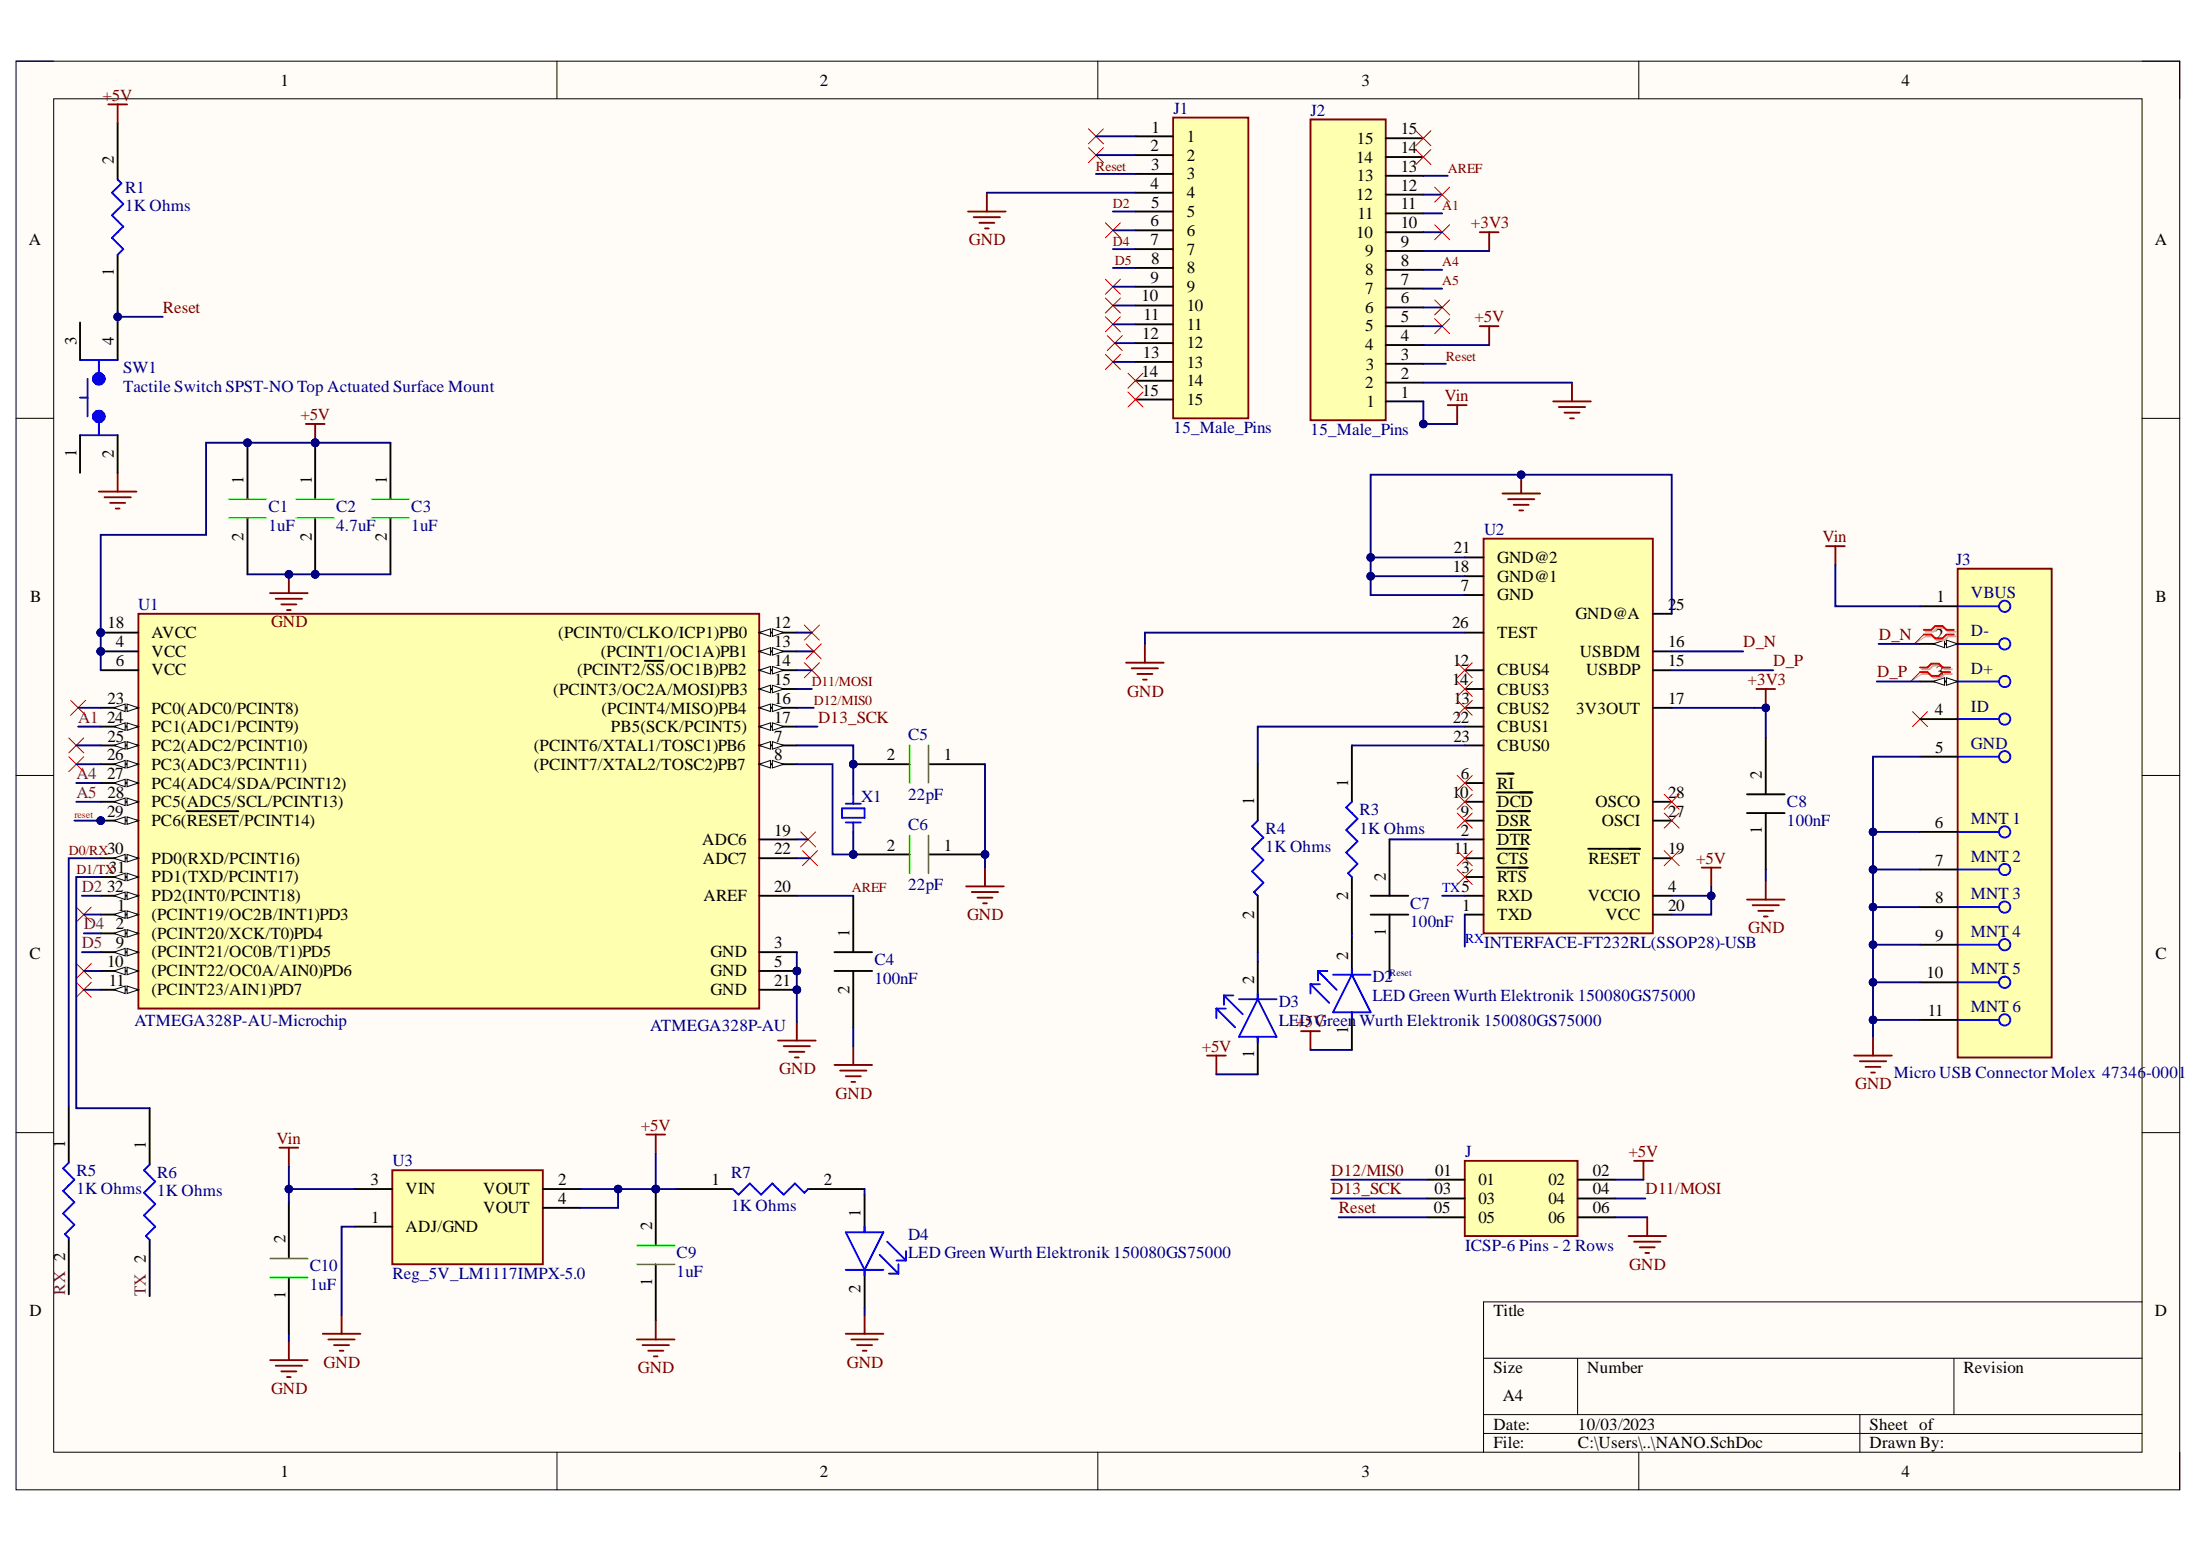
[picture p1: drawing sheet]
# Altium project Arduino_NANO.PrjPcb
1 sheet, 28 parts. Net scope: global (net labels, ports and power ports of the same name join across sheets).
Board file: NANO.PcbDoc

## Sheet NANO.SchDoc
size A4; SheetNumber: 1; SheetTotal: 1

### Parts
C1  1uF  [Capacitor]
C2  4.7uF  [Capacitor]
C3  1uF  [Capacitor]
C4  100nF  [Capacitor]
C5  22pF  [Capacitor]
C6  22pF  [Capacitor]
C7  100nF  [Capacitor]
C8  100nF  [Capacitor]
C9  1uF  [Capacitor]
C10  1uF  [Capacitor]
D2  LED Green Wurth Elektronik 150080GS75000  [LED 0508 Green SMT]
D3  LED Green Wurth Elektronik 150080GS75000  [LED 0508 Green SMT]
D4  LED Green Wurth Elektronik 150080GS75000  [LED 0508 Green SMT]
J  ICSP-6 Pins - 2 Rows  [ICSP 6 Pins-2 Rows]
J1  15_Male_Pins  [HDR_15Pins_Male]
J2  15_Male_Pins  [HDR_15Pins_Male]
J3  Micro USB Connector Molex  47346-0001  [Molex_0_MFG]
R1  1K Ohms  [Capacitor]
R3  1K Ohms  [Capacitor]
R4  1K Ohms  [Capacitor]
R5  1K Ohms  [Capacitor]
R6  1K Ohms  [Capacitor]
R7  1K Ohms  [Capacitor]
SW1  Tactile Switch SPST-NO Top Actuated Surface Mount  [SW_TL3305AF260QG]
U1  ATMEGA328P-AU-Microchip  [ATMEGA328P-AU]
U2  INTERFACE-FT232RL(SSOP28)-USB  [SSOP28-0.65-10.2X5.2MM-USB]
U3  Reg_5V_LM1117IMPX-5.0  [LVoltageRegulator]
X1  Crystal Oscillator 16Mhz  [Crystal Oscillator 16Mhz]  (value not drawn)

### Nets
+3V3: C8.2 J2.9 U2.17(3V3OUT)
+5V: C1.1 C2.1 C3.1 C9.2 D2.1(A) D3.1(A) J.02 J2.4 R1.2 R7.1(Pin1) U1.4(VCC) U1.6(VCC) U1.18(AVCC) U2.4(VCCIO) U2.20(VCC) U3.2(VOUT) U3.4(VOUT)
GND: C1.2 C2.2 C3.2 C4.2 C5.1 C6.1 C8.1 C9.1 C10.1 D4.2(C) J.06 J1.4 J2.2 J3.5(GND) J3.6(MNT_1) J3.7(MNT_2) J3.8(MNT_3) J3.9(MNT_4) J3.10(MNT_5) J3.11(MNT_6) SW1.2 U1.3(GND) U1.5(GND) U1.21(GND) U2.7(GND) U2.18(GND@1) U2.21(GND@2) U2.25(GND@A) U2.26(TEST) U3.1(ADJ/GND)
Vin: C10.2 J2.1 J3.1(VBUS) U3.3(VIN)
A1: J2.11 U1.24(PC1(ADC1/PCINT9))
A4: J2.8 U1.27(PC4(ADC4/SDA/PCINT12))
A5: J2.7 U1.28(PC5(ADC5/SCL/PCINT13))
AREF: C4.1 J2.13 U1.20(AREF)
D0/RX: R5.1(Pin1) U1.30(PD0(RXD/PCINT16))
D1/TX: R6.1(Pin1) U1.31(PD1(TXD/PCINT17))
D2: J1.5 U1.32(PD2(INT0/PCINT18))
D4: J1.7 U1.2((PCINT20/XCK/T0)PD4)
D5: J1.8 U1.9((PCINT21/OC0B/T1)PD5)
D11/MOSI: J.04 U1.15((PCINT3/OC2A/MOSI)PB3)
D12/MIS0: J.01 U1.16((PCINT4/MISO)PB4)
D13_SCK: J.03 U1.17(PB5(SCK/PCINT5))
D_N: J3.2(D-) U2.16(USBDM)
D_P: J3.3(D+) U2.15(USBDP)
Reset: C7.1 J.05 J1.3 J2.3 R1.1(Pin1) SW1.4 U1.29(PC6(~{RESET}/PCINT14))
RX: R5.2 U2.1(TXD)
TX: R6.2 U2.5(RXD)
NetC5_2: C5.2 U1.7((PCINT6/XTAL1/TOSC1)PB6) X1.1
NetC6_2: C6.2 U1.8((PCINT7/XTAL2/TOSC2)PB7) X1.2
NetC7_2: C7.2 U2.2(~{DTR})
NetD2_2: D2.2(C) R3.2
NetD3_2: D3.2(C) R4.2
NetD4_1: D4.1(A) R7.2
NetR3_1: R3.1(Pin1) U2.23(CBUS0)
NetR4_1: R4.1(Pin1) U2.22(CBUS1)

Not connected (* = marked no-connect by the designer): J1 1* 2* 6* 9* 10* 11* 12* 13* 14* 15*; J2 5* 6* 10* 12* 14* 15*; J3 4(ID)*; SW1 1 3; U1 1((PCINT19/OC2B/INT1)PD3)* 10((PCINT22/OC0A/AIN0)PD6)* 11((PCINT23/AIN1)PD7)* 12((PCINT0/CLKO/ICP1)PB0)* 13((PCINT1/OC1A)PB1)* 14((PCINT2/~{SS}/OC1B)PB2)* 19(ADC6)* 22(ADC7)* 23(PC0(ADC0/PCINT8))* 25(PC2(ADC2/PCINT10))* 26(PC3(ADC3/PCINT11))*; U2 3(~{RTS})* 6(~{RI})* 9(~{DSR})* 10(~{DCD})* 11(~{CTS})* 12(CBUS4)* 13(CBUS2)* 14(CBUS3)* 19(~{RESET})* 27(OSCI)* 28(OSCO)*

### Layout directives
differential pair; differential pair class DIFF90OHM: D_N, D_P
